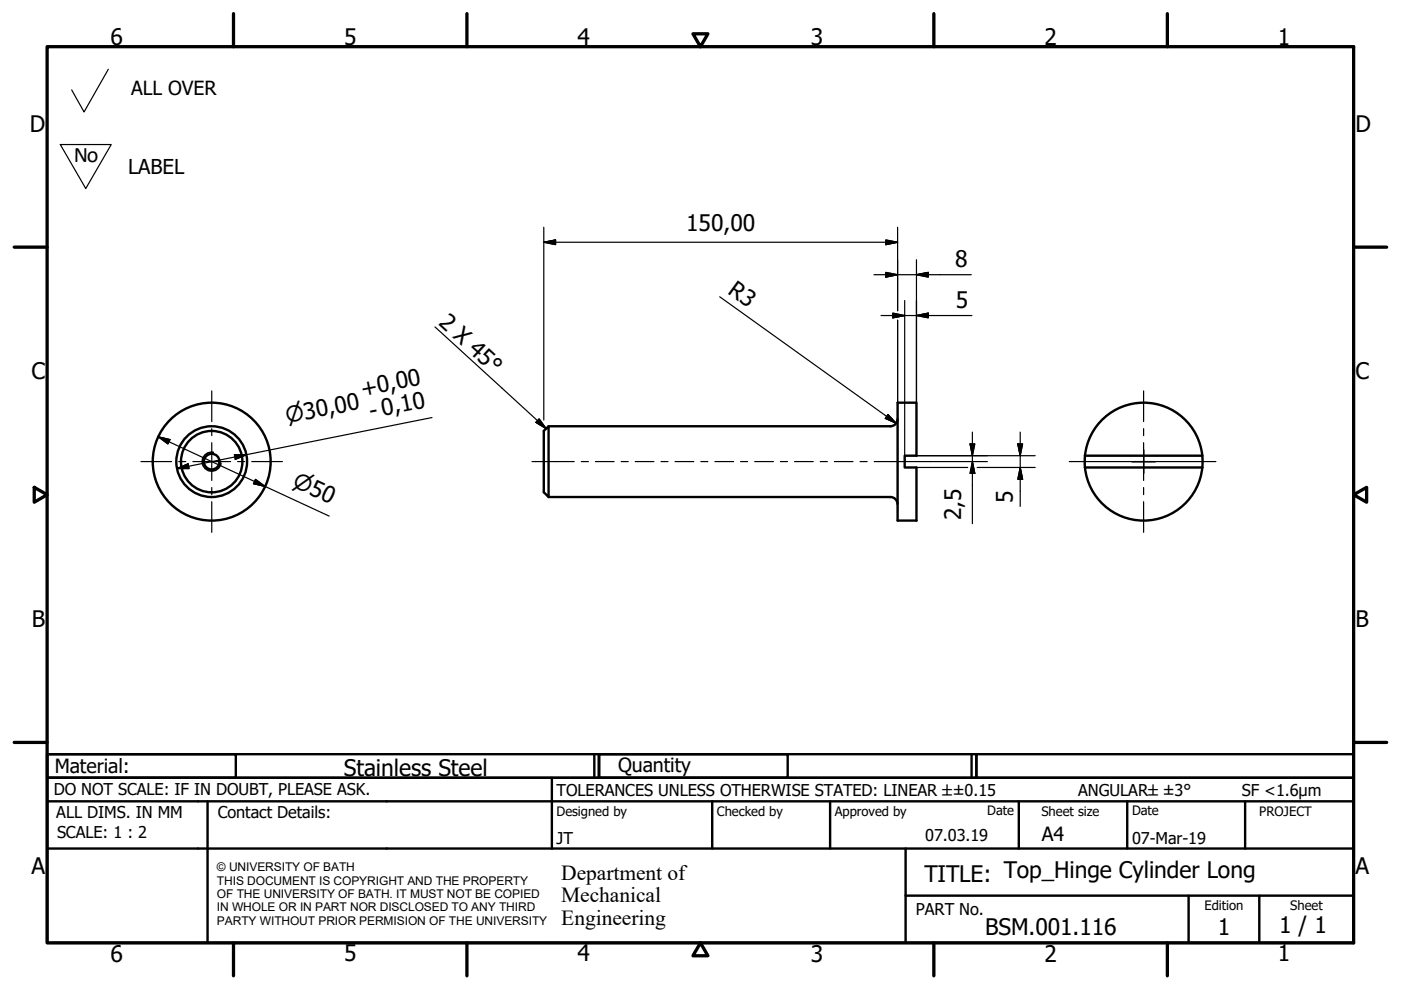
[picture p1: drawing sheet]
<svg xmlns="http://www.w3.org/2000/svg" width="297mm" height="210mm" viewBox="0 0 297 210" stroke-linecap="round" stroke-linejoin="round" font-family="sans-serif">
<!-- layer: Visible (ISO) -->
<g fill="none" stroke="#000" stroke-width=".51">
<path d="M115.3 91.4l1-1v15l-1-1zM190.3 88.9a1.49 1.49 0 0 1-1.5 1.5h-72.5M190.3 85.4h4v11.2h-2.5v2.5h2.5v11.3h-4zM230 99.1h24.9M230 96.6h24.9M230 99.1a12.5 12.5 0 0 0 12.5 11.3 12.5 12.5 0 0 0 12.4-11.3M230 96.6v2.5M230 96.6a12.5 12.5 0 0 1 12.5-11.2 12.5 12.5 0 0 1 12.4 11.2M254.9 96.6v2.5M116.3 105.4h72.5a1.49 1.49 0 0 1 1.5 1.5"/>
<circle cx="44.9" cy="97.9" r="1.66"/>
<circle cx="44.9" cy="97.9" r="6.5"/>
<circle cx="44.9" cy="97.9" r="7.5"/>
<circle cx="44.9" cy="97.9" r="12.5"/>
</g>
<!-- layer: Visible Narrow (ISO) -->
<path d="M45.2 95.9a2 2 0 0 0-2.3 1.6 2 2 0 0 0 1.6 2.3 2 2 0 0 0 2.4-1.6" fill="none" stroke="#000" stroke-width=".36"/>
<!-- layer: Border (ISO) -->
<g fill="none" stroke="#000" stroke-width=".7">
<path d="M10 9.9h277v190h-277zM49.5 2.9v7M99 2.9v7M146.9 7.2h3.2l-1.6 2.7zM198 2.9v7M247.5 2.9v7M3 52.4h7M287 52.4h7M7.3 103.3l2.7 1.6-2.7 1.6zM287 104.9l2.8-1.6v3.2zM3 157.4h7M287 157.4h7"/>
<path d="M49.5 199.9v7M99 199.9v7M148.5 199.9l1.6 2.7h-3.2zM198 199.9v7M247.5 199.9v7"/>
</g>
<!-- layer: Title (ISO) -->
<g fill="none" stroke="#000" stroke-width=".51">
<path d="M10 159.9h40v5h-40zM10 159.9h117v5h-117zM126 159.9v5M127 159.9h40v5h-40zM127 159.9h80v5h-80zM206 159.9v5M207 159.9h80v5h-80zM10 169.9v-5h277v5M10 169.9h277v30h-277zM10 179.9h277M44 169.9v30M117 164.9v15"/>
<path d="M151 169.9v10M176 169.9v10M192 179.9v20M216 169.9v10M239 169.9v10M264 169.9v10M192 189.9h95M252 189.9v10M267 189.9v10"/>
</g>
<!-- layer: Sketch Geometry (ISO) -->
<path d="M23 14.7l-5.2 9-2.6-4.6M12.8 30.6h10.8l-5.4 9.4z" fill="none" stroke="#000" stroke-width=".25"/>
<!-- layer: Centerline (ISO) -->
<g fill="none" stroke="#000" stroke-width=".25">
<path d="M112.8 97.9h9M123.3 97.9h1.5M126.2 97.9h4M131.7 97.9h1.5M134.7 97.9h3.9M140.1 97.9h1.5M143.1 97.9h4M148.6 97.9h1.5M151.6 97.9h3.9M157 97.9h1.5M160 97.9h4M165.5 97.9h1.5"/>
<path d="M168.5 97.9h3.9M173.9 97.9h1.5M176.9 97.9h3.9M182.4 97.9h1.5M185.4 97.9h11.9"/>
</g>
<!-- layer: Center Mark (ISO) -->
<g fill="none" stroke="#000" stroke-width=".25">
<path d="M29.9 97.9h6.5M37.9 97.9h1.5M40.9 97.9h8M44.9 82.9v6.5M44.9 90.9v1.5M44.9 93.9v8M50.4 97.9h1.5M53.4 97.9h6.5M226.7 97.9h15.8h-2.5M240 97.9h2.5h-2.5M242.5 93.9v4v-2.5M242.5 95.4v2.5v-2.5"/>
<path d="M242.5 82.9v6.5M242.5 90.9v1.5M245 97.9h-2.5h15.3M245 97.9h-2.5h2.5M44.9 103.4v1.5M44.9 106.4v6.5M242.5 100.4v-2.5v2.5M242.5 100.4v-2.5v4M242.5 103.4v1.5M242.5 106.4v6.5"/>
</g>
<!-- layer: Dimension (ISO) -->
<g fill="none" stroke="#000" stroke-width=".25">
<path d="M115.3 51.4l2.5-.5v1zM115.3 51.4h75M115.3 48.2v40.9M185.3 58.2h20.6M187.8 50.9l2.5 .5-2.5 .5zM187.8 57.8l2.5 .4-2.5 .6zM190.3 48.2v17.7M194.3 58.2l2.5-.4v1zM194.3 55.1v30.3M152.6 62.9l37.4 26.8M186.8 66.9h19.3M189.3 66.4l2.5 .5-2.5 .5z"/>
<path d="M190.3 67.9v17.5M191.8 63.7v32.9M194.3 66.9l2.5-.5v1zM33.5 92.6l2.5 .6-.4 .9zM33.5 92.6l36.3 16.8M37.5 99.3l2.4-.9 .2 .9zM49.7 96.4h2.5l-2.3 1zM91.6 88.5l-54.1 10.8M115.3 91.3v.1M188.3 87.9l1.7 1.8-2.3-1zM194.3 96.6h25.2M194.3 99.1h10.9"/>
<path d="M197.3 97.9h12M205.7 94.1h1l-.5 2.5zM206.2 97.9l.5 2.5h-1zM206.2 91.6v19.4M207.2 99.1h12.3M215.8 94.1h1l-.5 2.5zM216.3 99.1l.5 2.5h-1zM216.3 91.6v15.8M54.2 101.6l2 1.5-2.5-.6z"/>
</g>
<g fill="#000" stroke="#000" stroke-width=".25">
<path d="M115.3 51.4l2.5-.5zM115.3 51.4l2.5-.5v1zM187.8 51.9l2.5-.5zM187.8 50.9l2.5 .5-2.5 .5zM187.8 58.8l2.5-.6zM187.8 57.8l2.5 .4-2.5 .6zM194.3 58.2l2.5-.4zM194.3 58.2l2.5-.4v1zM189.3 67.4l2.5-.5zM189.3 66.4l2.5 .5-2.5 .5zM194.3 66.9l2.5-.5zM194.3 66.9l2.5-.5v1z"/>
<path d="M33.5 92.6l2.5 .6zM33.5 92.6l2.5 .6-.4 .9zM37.5 99.3l2.4-.9zM37.5 99.3l2.4-.9 .2 .9zM49.9 97.4l2.3-1zM49.7 96.4h2.5l-2.3 1zM187.7 88.7l2.3 1zM188.3 87.9l1.7 1.8-2.3-1zM205.7 94.1l.5 2.5zM205.7 94.1h1l-.5 2.5zM215.8 94.1l.5 2.5zM215.8 94.1h1l-.5 2.5z"/>
<path d="M53.7 102.5l2.5 .6zM54.2 101.6l2 1.5-2.5-.6zM206.2 97.9l.5 2.5zM206.2 97.9l.5 2.5h-1zM216.3 99.1l.5 2.5zM216.3 99.1l.5 2.5h-1z"/>
</g>
<!-- layer: Symbol (ISO) -->
<path d="M92.2 69.3l23.6 21.6M114.3 88.8l1.5 2.1-2.2-1.4z" fill="none" stroke="#000" stroke-width=".25"/>
<path d="M113.6 89.5l2.2 1.4zM114.3 88.8l1.5 2.1-2.2-1.4z" fill="#000" stroke="#000" stroke-width=".25"/>
<g font-size="4.8">
<text x="23.4" y="9.5">6</text>
<text x="72.9" y="9.5">5</text>
<text x="122.4" y="9.5">4</text>
<text x="171.9" y="9.5">3</text>
<text x="221.4" y="9.5">2</text>
<text x="270.9" y="9.5">1</text>
<text x="6.3" y="27.9">D</text>
<text x="287.4" y="27.9">D</text>
<text x="145.5" y="49">150,00</text>
<text x="202.5" y="56.7">8</text>
<text x="154.1" y="62.1" transform="rotate(36 154.1 62.1)">R3</text>
<text x="202.7" y="65.3">5</text>
<text x="92.8" y="68.7" transform="rotate(42 92.8 68.7)">2 X 45°</text>
<text x="6.7" y="80.4">C</text>
<text x="287.4" y="80.4">C</text>
<text x="76.8" y="84.2" transform="rotate(-11 76.8 84.2)">+0,00</text>
<text x="78.7" y="88.9" transform="rotate(-11 78.7 88.9)">- 0,10</text>
<text x="214.7" y="106.6" transform="rotate(-90 214.7 106.6)">5</text>
<text x="203.8" y="110.3" transform="rotate(-90 203.8 110.3)">2,5</text>
<text x="6.8" y="132.9">B</text>
<text x="287.4" y="132.9">B</text>
<text x="72.9" y="164.6">Stainless Steel</text>
<text x="6.7" y="185.4">A</text>
<text x="287.4" y="185.4">A</text>
<text x="196" y="187">TITLE: Top_Hinge Cylinder Long</text>
<text x="271.2" y="197.9">1 / 1</text>
<text x="23.4" y="203.9">6</text>
<text x="72.9" y="203.8">5</text>
<text x="122.4" y="203.8">4</text>
<text x="171.9" y="203.9">3</text>
<text x="208.9" y="198.2">BSM.001.116</text>
<text x="221.4" y="203.9">2</text>
<text x="258.2" y="198.2">1</text>
<text x="270.9" y="203.8">1</text>
</g>
<text font-size="4.7" x="15.7" y="34.4">No</text>
<g font-size="4.6">
<text x="60.9" y="89.8" transform="rotate(-11 60.9 89.8)">⌀30,00</text>
<text x="61.8" y="103.1" transform="rotate(25 61.8 103.1)">⌀50</text>
<text x="119" y="186.5">Department of</text>
<text x="119" y="191.3">Mechanical</text>
<text x="119" y="196">Engineering</text>
</g>
<text font-size="4.3" x="27.2" y="36.9">LABEL</text>
<g font-size="4.1">
<text x="27.8" y="20.1">ALL OVER</text>
<text x="11.6" y="163.9">Material:</text>
<text x="131" y="163.7">Quantity</text>
<text x="220.9" y="178.4">A4</text>
</g>
<g font-size="3.5">
<text x="11.4" y="168.5">DO NOT SCALE: IF IN DOUBT, PLEASE ASK.</text>
<text x="11.9" y="173.5">ALL DIMS. IN MM</text>
<text x="46.2" y="173.5">Contact Details:</text>
<text x="118" y="168.8">TOLERANCES UNLESS OTHERWISE STATED: LINEAR ±±0.15</text>
<text x="228.6" y="168.8">ANGULAR±±3°</text>
<text x="263.3" y="168.8">SF &lt;1.6µm</text>
<text x="12.1" y="177.6">SCALE: 1 : 2</text>
<text x="118" y="178.9">JT</text>
<text x="196.2" y="178.3">07.03.19</text>
<text x="240" y="178.9">07-Mar-19</text>
<text x="194.2" y="194.1">PART No.</text>
</g>
<g font-size="2.8">
<text x="118" y="173">Designed by</text>
<text x="152" y="173">Checked by</text>
<text x="177" y="173">Approved by</text>
<text x="209.3" y="172.9">Date</text>
<text x="220.8" y="173">Sheet size</text>
<text x="240" y="172.9">Date</text>
<text x="267" y="172.9">PROJECT</text>
<text x="255.4" y="193">Edition</text>
<text x="273.6" y="193">Sheet</text>
</g>
<g font-size="2.5">
<text x="46" y="184.7">© UNIVERSITY OF BATH</text>
<text x="46" y="187.6">THIS DOCUMENT IS COPYRIGHT AND THE PROPERTY</text>
<text x="46" y="190.4">OF THE UNIVERSITY OF BATH. IT MUST NOT BE COPIED</text>
<text x="46" y="193.2">IN WHOLE OR IN PART NOR DISCLOSED TO ANY THIRD</text>
<text x="46" y="196.1">PARTY WITHOUT PRIOR PERMISION OF THE UNIVERSITY</text>
</g>
</svg>
